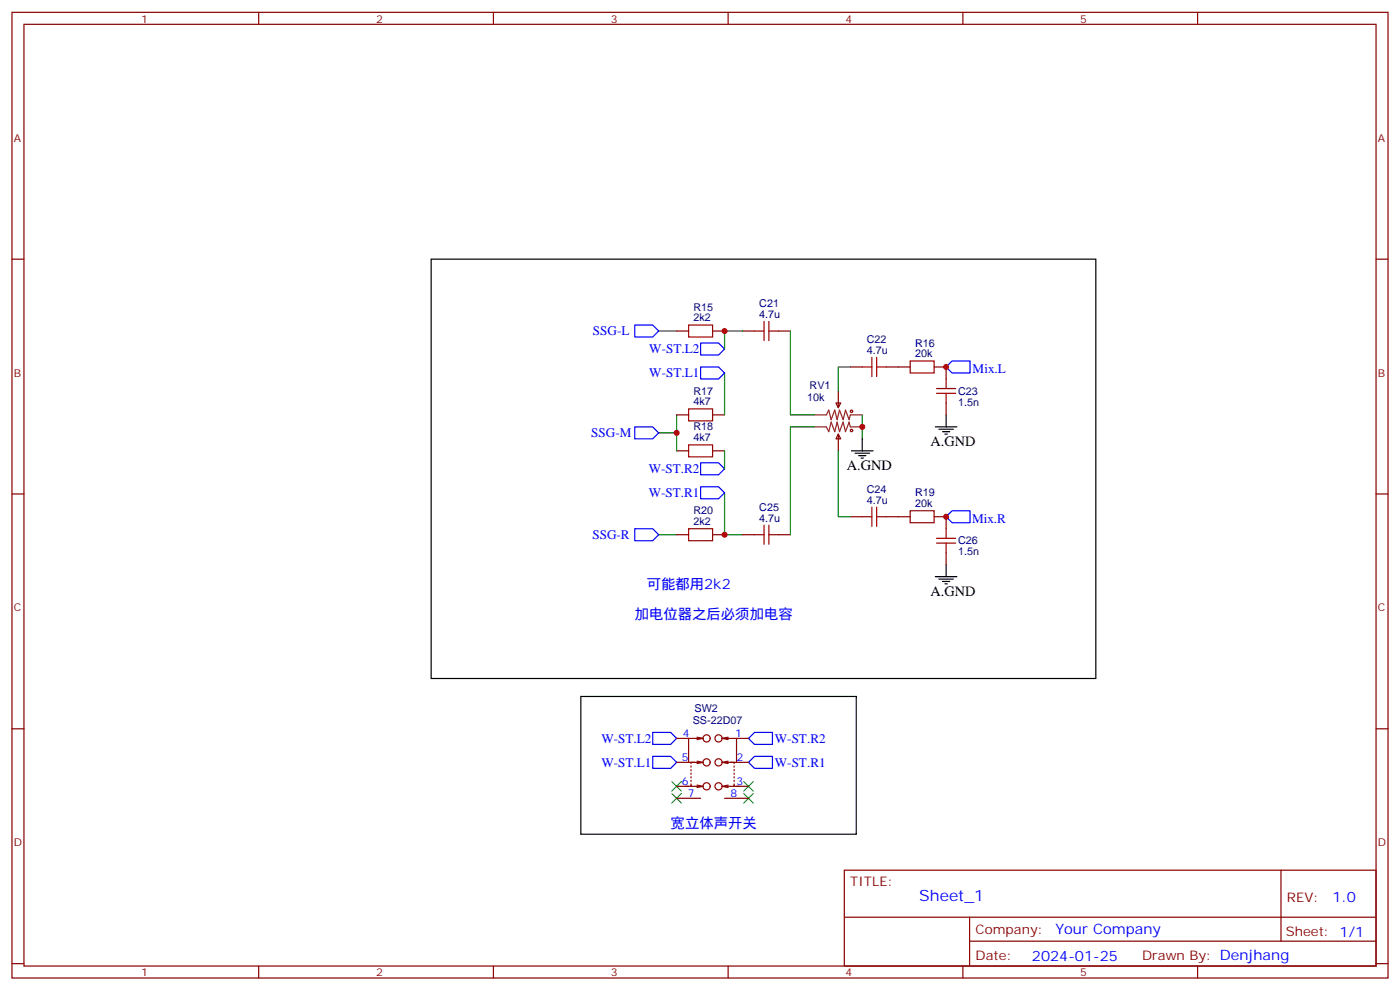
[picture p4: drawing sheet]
<svg xmlns="http://www.w3.org/2000/svg" width="412mm" height="292mm" viewBox="0 0 412 292" stroke-linecap="round" stroke-linejoin="round" font-family="sans-serif">
<g fill="none" stroke="#870000" stroke-width=".35">
<path d="M3.5 3.6h405.4v284.4h-405.4zM7.1 7.2h398.2v277.2h-398.2zM76.2 3.6v3.6M145.3 3.6v3.6M214.5 3.6v3.6M283.6 3.6v3.6M352.8 3.6v3.6M3.5 76.3h3.6M405.3 76.3h3.6M199.3 97.5h3.5M209.9 97.5h3.5M218.7 97.5h3.5"/>
<path d="M229.3 97.5h3.5M246.2 118.6h1.4l-.7 1.5zM246.9 115.1v5M250.5 108.1h3.5M261.1 108.1h7M275.2 108.1h3.5v3.5M278.7 118.6v3.6M199.3 132.8h3.5M199.3 122.2h3.5M209.9 132.8h3.5M209.9 122.2h3.5M246.9 127.8l.7 1.4h-1.4z"/>
<path d="M246.9 127.8v5M3.5 145.5h3.6M199.3 157.4h3.5M209.9 157.4h3.5M218.7 157.4h3.5M229.3 157.4h3.5M250.5 152.2h3.5M261.1 152.2h7M275.2 152.2h3.5v3.5M405.3 145.5h3.6M278.7 162.7v3.6M3.5 214.6h3.6"/>
<path d="M199.3 217.4h3.5M205.3 217.1l1.8 .3M207.1 217.4h-4.3v7.1M207.1 217.4l-1.8 .4M212.7 217.4h4.3v7.1M212.7 217.4l1.8 .4M214.5 217.1l-1.8 .3M217 217.4h3.5M405.3 214.6h3.6M199.3 224.5h5.3M199.3 231.5h4.4M199.3 235.1h7.1"/>
<path d="M203.6 230.8v.7h2.8M203.6 225.5v.4M203.6 226.6v.3M203.6 227.6v.4M203.6 228.7v.4M203.6 229.8v.3M205.3 231.2l1.8 .3-1.8 .4M205.3 224.1l1.8 .4-1.8 .3M206.4 224.5h-2.8v.3M212.7 224.5l1.8 .3M212.7 231.5l1.8 .4M213.4 224.5h2.9v.3"/>
<path d="M213.4 235.1h7.1M214.5 224.1l-1.8 .4M214.5 231.2l-1.8 .3M215.2 224.5h5.3M216.1 231.5h4.4M216.3 230.8v.7h-2.9M216.3 225.5v.4M216.3 226.6v.3M216.3 227.6v.4M216.3 228.7v.4M216.3 229.8v.3M248.7 256.2h156.6v28.2h-156.6z"/>
<path d="M377.3 256.2v20.9M248.7 270.1h156.5M285.6 277.1h119.6M285.6 270.1v14.1M3.5 283.7h3.6M76.2 284.4v3.6M145.3 284.4v3.6M214.5 284.4v3.6M283.6 284.4v3.6M352.8 284.4v3.6M405.3 283.7h3.6"/>
<circle cx="208.1" cy="217.4" r="1.06"/>
<circle cx="211.7" cy="217.4" r="1.06"/>
<circle cx="208.1" cy="224.5" r="1.06"/>
<circle cx="208.1" cy="231.5" r="1.06"/>
<circle cx="211.7" cy="231.5" r="1.06"/>
<circle cx="211.7" cy="224.5" r="1.06"/>
</g>
<g fill="none" stroke="#000" stroke-width=".35">
<path d="M127 76.3h195.8v123.5h-195.8zM250.8 132.8h6.4M251.9 133.5h4.2M252.9 134.2h2.2M253.6 134.9h.8M254 129.2v3.6M275.5 125.7h6.4M276.6 126.4h4.2M277.6 127.1h2.2M278.3 127.8h.7M278.7 122.2v3.5M275.5 169.8h6.4"/>
<path d="M276.6 170.5h4.2M277.6 171.2h2.2M278.3 171.9h.7M278.7 166.3v3.5M171.1 205.1h81.1v40.5h-81.1z"/>
</g>
<g fill="none" stroke="#a10000" stroke-width=".35">
<path d="M202.8 95.7h7.1v3.5h-7.1zM222.2 97.5h2.9M225.1 94.7v5.6M226.5 94.7v5.6M226.5 97.5h2.8M254 108.1h2.8M256.8 105.2v5.7M258.2 108.1h2.9M258.2 105.2v5.7M268.1 106.3h7.1v3.5h-7.1zM275.9 115.8h5.6M275.9 114.4h5.6"/>
<path d="M278.7 111.6v2.8M278.7 115.8v2.8M202.8 131h7.1v3.5h-7.1zM202.8 120.4h7.1v3.5h-7.1zM202.8 155.7h7.1v3.5h-7.1zM222.2 157.4h2.9M225.1 154.6v5.7M226.5 157.4h2.8M226.5 154.6v5.7M254 152.2h2.8M256.8 149.3v5.7M258.2 149.3v5.7"/>
<path d="M258.2 152.2h2.9M268.1 150.4h7.1v3.5h-7.1zM275.9 159.9h5.6M275.9 158.5h5.6M278.7 155.7v2.8M278.7 159.9v2.8"/>
<circle cx="250.8" cy="121.1" r=".35"/>
<circle cx="250.8" cy="126.8" r=".35"/>
</g>
<path d="M239.9 122.2h3.5l.7-1.4 .7 2.8 1.1-2.8 .7 2.8 .7-2.8 1.1 2.8 .7-2.8 1 2.8 .4-1.4h3.5M239.9 125.7h3.5l.7 1.4 .7-2.8 1.1 2.8 .7-2.8 .7 2.8 1.1-2.8 .7 2.8 1-2.8 .4 1.4h3.5" fill="none" stroke="#8c2424" stroke-width=".35"/>
<g fill="none" stroke="#00f" stroke-width=".35">
<path d="M187 95.7h5.3l1.7 1.8-1.7 1.7h-5.3zM206.4 108.1h5.3l1.7 1.7-1.7 1.8h-5.3zM206.4 101h5.3l1.7 1.8-1.7 1.7h-5.3zM280.5 106.3h5.3v3.5h-5.3l-1.8-1.7zM187 125.7h5.3l1.7 1.8-1.7 1.7h-5.3zM206.4 136.3h5.3l1.7 1.7-1.7 1.8h-5.3zM187 155.7h5.3l1.7 1.7-1.7 1.8h-5.3zM206.4 143.3h5.3l1.7 1.8-1.7 1.8h-5.3zM278.7 152.2l1.8-1.8h5.3v3.5h-5.3zM192.3 215.7h5.3l1.7 1.7-1.7 1.8h-5.3zM222.2 215.7h5.3v3.5h-5.3l-1.7-1.8zM192.3 222.7h5.3l1.7 1.8-1.7 1.7h-5.3z"/>
<path d="M222.2 222.7h5.3v3.5h-5.3l-1.7-1.7z"/>
</g>
<g fill="none" stroke="#008700" stroke-width=".35">
<path d="M194 97.5h5.3M218.7 97.5h-5.3v5.3M232.8 97.5v24.7h7.1M213.4 109.8v12.4M250.5 108.1h-3.6v7M194 127.5h5.3M199.3 122.2v10.6M213.4 132.8v5.2M239.9 125.7h-7.1v31.7M246.9 132.8v19.4h3.6M254 122.2v7M194 157.4h5.3"/>
<path d="M213.4 145.1v12.3h5.3"/>
</g>
<path d="M197.9 233.6l2.8 2.9M197.9 230.1l2.8 2.8M200.7 233.6l-2.8 2.9M200.7 230.1l-2.8 2.8M219.1 233.6l2.8 2.9M219.1 230.1l2.8 2.8M221.9 233.6l-2.8 2.9M221.9 230.1l-2.8 2.8" fill="none" stroke="#3c3" stroke-width=".35"/>
<g fill="#c00">
<circle cx="254" cy="125.7" r=".88"/>
<circle cx="213.4" cy="157.4" r=".88"/>
<circle cx="199.3" cy="127.5" r=".88"/>
<circle cx="278.7" cy="108.1" r=".88"/>
<circle cx="278.7" cy="152.2" r=".88"/>
<circle cx="213.4" cy="97.5" r=".88"/>
</g>
<text font-size="4.6" fill="#00f" x="270.8" y="265.3">Sheet_1</text>
<g font-size="4.2">
<text x="274.1" y="131.3">A.GND</text>
<text x="249.4" y="138.4">A.GND</text>
<text x="274.1" y="175.4">A.GND</text>
</g>
<g font-size="4.2" fill="#00f">
<text x="190.5" y="173.3">可能都用2k2</text>
<text x="187" y="182.1">加电位器之后必须加电容</text>
<text x="197.6" y="243.9">宽立体声开关</text>
<text x="392.5" y="265.5">1.0</text>
<text x="310.9" y="275">Your Company</text>
<text x="304" y="282.9">2024-01-25</text>
</g>
<g font-size="3.9" fill="#00f">
<text x="174.6" y="98.7">SSG-L</text>
<text x="191.3" y="104">W-ST.L2</text>
<text x="191.3" y="111.1">W-ST.L1</text>
<text x="286.5" y="109.8">Mix.L</text>
<text x="174.1" y="128.7">SSG-M</text>
<text x="191.1" y="139.3">W-ST.R2</text>
<text x="191.1" y="146.3">W-ST.R1</text>
<text x="286.3" y="153.9">Mix.R</text>
<text x="174.5" y="158.7">SSG-R</text>
<text x="177.2" y="218.7">W-ST.L2</text>
<text x="228.2" y="218.7">W-ST.R2</text>
<text x="177.2" y="225.7">W-ST.L1</text>
<text x="228.2" y="225.7">W-ST.R1</text>
</g>
<g font-size="3.9" fill="#800">
<text x="250.5" y="260.8">TITLE:</text>
<text x="379.1" y="265.5">REV:</text>
<text x="287.4" y="275">Company:</text>
<text x="378.7" y="275.6">Sheet: 1/1</text>
<text x="287.4" y="282.7">Date:</text>
<text x="336.4" y="282.8">Drawn By: Denjhang</text>
</g>
<g font-size="3.2" fill="#800">
<text x="41.6" y="6.6">1</text>
<text x="110.8" y="6.6">2</text>
<text x="179.9" y="6.6">3</text>
<text x="249.1" y="6.6">4</text>
<text x="318.2" y="6.6">5</text>
<text x="4.1" y="41.7">A</text>
<text x="405.9" y="41.7">A</text>
<text x="4.1" y="110.9">B</text>
<text x="405.9" y="110.9">B</text>
<text x="4.1" y="180">C</text>
<text x="405.9" y="180">C</text>
<text x="4.1" y="249.2">D</text>
<text x="405.9" y="249.2">D</text>
<text x="41.6" y="287.4">1</text>
<text x="110.8" y="287.4">2</text>
<text x="179.9" y="287.4">3</text>
<text x="249.1" y="287.4">4</text>
<text x="318.2" y="287.4">5</text>
</g>
<g font-size="3.2" fill="#000080">
<text x="204.3" y="94.7">2k2</text>
<text x="204.3" y="91.5">R15</text>
<text x="223.7" y="93.6">4.7u</text>
<text x="223.7" y="90.5">C21</text>
<text x="255.4" y="101.1">C22</text>
<text x="255.4" y="104.2">4.7u</text>
<text x="269.5" y="105.2">20k</text>
<text x="269.5" y="102.1">R16</text>
<text x="204.3" y="119.3">4k7</text>
<text x="204.3" y="116.2">R17</text>
<text x="237.8" y="118">10k</text>
<text x="238.5" y="114.5">RV1</text>
<text x="282.2" y="119.4">1.5n</text>
<text x="282.2" y="116.2">C23</text>
<text x="204.3" y="129.9">4k7</text>
<text x="204.3" y="126.8">R18</text>
<text x="255.4" y="148.3">4.7u</text>
<text x="255.4" y="145.2">C24</text>
<text x="269.5" y="149.3">20k</text>
<text x="269.5" y="146.2">R19</text>
<text x="204.3" y="154.6">2k2</text>
<text x="204.3" y="151.4">R20</text>
<text x="223.7" y="153.6">4.7u</text>
<text x="223.7" y="150.4">C25</text>
<text x="282.2" y="160.3">C26</text>
<text x="282.2" y="163.5">1.5n</text>
<text x="204.6" y="209.7">SW2</text>
<text x="204.1" y="213.3">SS-22D07</text>
</g>
<g font-size="3.2" fill="#00f">
<text x="201.2" y="217.1">4</text>
<text x="216.6" y="217.1">1</text>
<text x="200.8" y="224.1">5</text>
<text x="217" y="224.1">2</text>
<text x="200.8" y="231.2">6</text>
<text x="217" y="231.2">3</text>
<text x="202.6" y="234.7">7</text>
<text x="215.2" y="234.7">8</text>
</g>
</svg>
